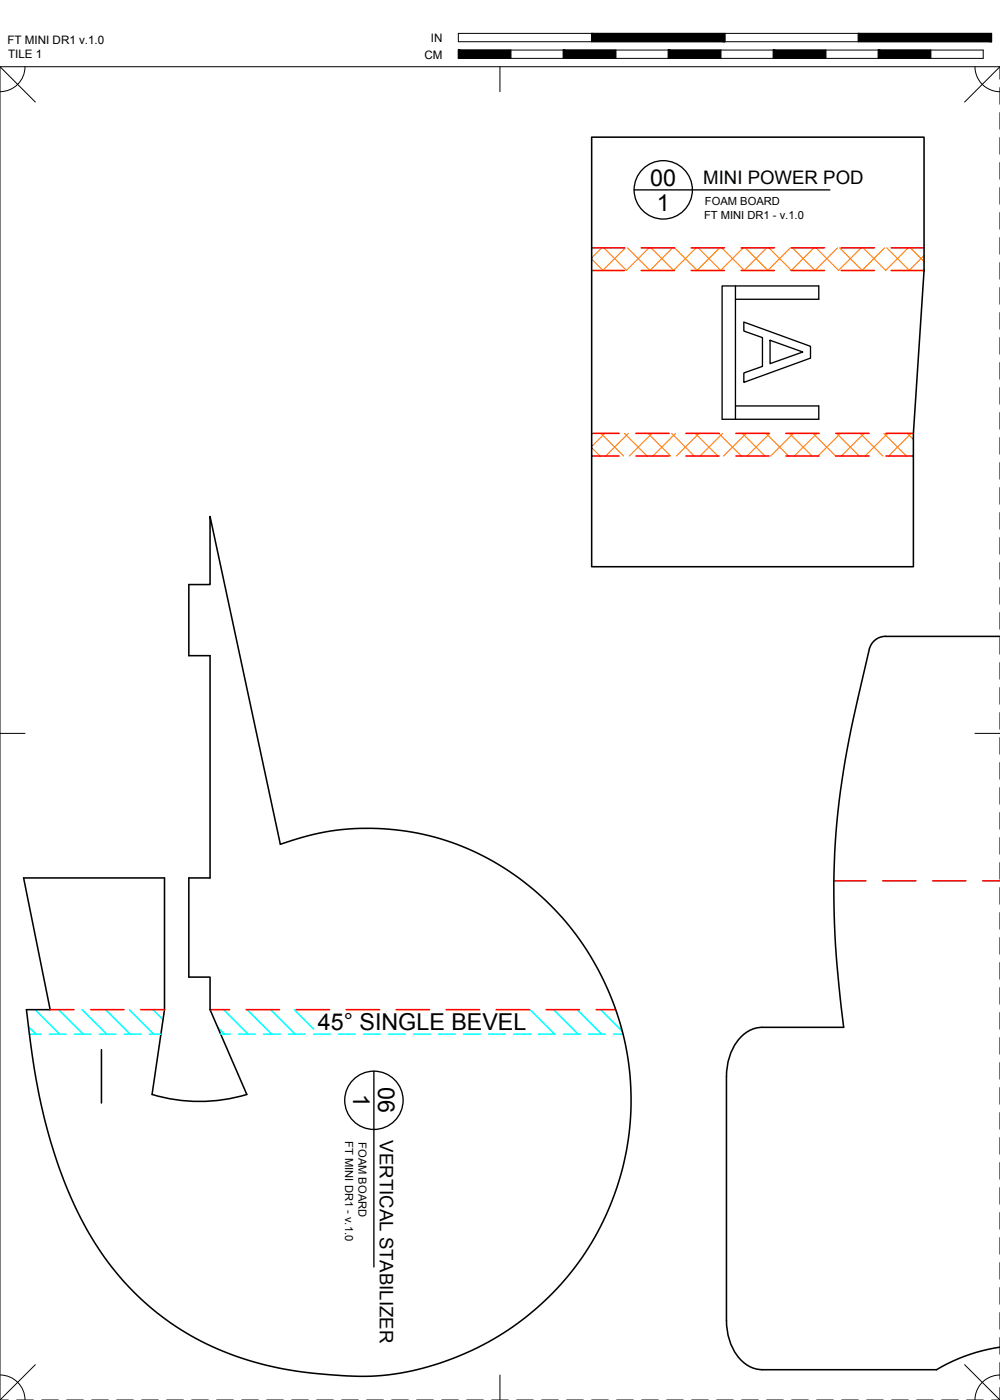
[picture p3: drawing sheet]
<svg xmlns="http://www.w3.org/2000/svg" width="190mm" height="267mm" viewBox="0 0 190 267" stroke-linecap="round" stroke-linejoin="round" font-family="sans-serif">
<!-- layer: 01 CUT -->
<path d="M112.7 26.1h63.3v25.4l-2 31.1v25.4h-61.3zM40 98.4l13.4 62.4a48.4 48.4 0 0 1 52.8 13.1 52.6 52.6 0 0 1 10 55.9 52.6 52.6 0 0 1-46.6 32.4 74.7 74.7 0 0 1-25.2-4 52.7 52.7 0 0 1-30.1-28.3 105.4 105.4 0 0 1-8.7-33.2l-.6-4.4h4.6l-5.1-25.1h26.8v25.1l-2.3 16.2a31.3 31.3 0 0 0 18 0l-7-16.2v-6.2h-4v-18.9h4v-42.3h-4v-13.5h4zM168.7 121.2h21.8M168.7 121.2a3.2 3.2 0 0 0-3.1 2.5l-2.2 9.5a154.9 154.9 0 0 0-3.2 58.6l.5 3.9h-15.5a6.8 6.8 0 0 0-5.9 4.6 12.1 12.1 0 0 0-.9 4.7M19.3 200v10.1M138.4 205.1v46.5a10 10 0 0 0 4.2 8.6l1.7 .6 .9 .1h33.2a33 33 0 0 1 12.1-4.3" fill="none" stroke="#000" stroke-width=".3"/>
<!-- layer: 04 BEVEL -->
<g fill="none" stroke="#0ff" stroke-width=".3">
<path d="M5.4 195.6l1.4 1.4M5.6 197h2.2M6.7 192.3l4.6 4.7M9.4 197h3.2M11.2 192.3l4.6 4.7M14.2 197h3.1M15.7 192.3l4.6 4.7M18.9 197h3.2M20.2 192.3l4.6 4.7M23.7 197h3.2M24.6 192.3l4.7 4.7M28.4 197h2.3"/>
<path d="M29.1 192.3l2 2M41.5 195.7l1.3 1.3M42 197h1.9M42.6 192.3l4.7 4.7M45.4 197h3.2M47.1 192.3l4.7 4.7M50.2 197h3.2M51.6 192.3l4.6 4.7M55 197h3.1M56.1 192.3l3.7 3.7M59.7 197h3.2M64.5 197h3.2"/>
<path d="M69.3 197h3.1M74 197h3.2M78.8 197h3.2M83.5 197h3.2M88.3 197h3.2M93.1 197h3.1M97.8 197h3.2M101.1 192.4l4.5 4.6M101.1 196.9v.1M102.6 197h3.2M105.5 192.3l4.6 4.7M107.4 197h3.1"/>
<path d="M110 192.3l4.6 4.7M112.1 197h3.2M114.4 192.3l4.2 4.2M116.9 197h1.8"/>
</g>
<!-- layer: 02 SCORE -->
<g fill="none" stroke="#f00" stroke-width=".3">
<path d="M112.7 47.2h6.3M112.7 51.5h6.3M122.1 47.2h6.4M122.1 51.5h6.4M131.7 47.2h6.3M131.7 51.5h6.3M141.2 47.2h6.3M141.2 51.5h6.3M150.7 47.2h6.4M150.7 51.5h6.4M160.2 47.2h6.4M160.2 51.5h6.4"/>
<path d="M169.8 47.2h6.2M169.8 51.5h6.2M112.7 86.9h5.3M112.7 82.6h5.3M121.1 86.9h6.4M121.1 82.6h6.4M130.7 86.9h6.3M130.7 82.6h6.3M140.2 86.9h6.3M140.2 82.6h6.3M149.7 86.9h6.4M149.7 82.6h6.4"/>
<path d="M159.2 86.9h6.4M159.2 82.6h6.4M168.8 86.9h5.2M168.8 82.6h5.2M158.9 167.8h6.1M168.1 167.8h6.4M177.7 167.8h6.3M187.2 167.8h3.3M9.6 192.3h4.5M17.3 192.3h6.3M26.8 192.3h4.5M40 192.3h3.7"/>
<path d="M46.9 192.3h6.4M56.4 192.3h6.4M66 192.3h6.3M75.5 192.3h6.3M85 192.3h6.4M94.5 192.3h6.4M104.1 192.3h6.3M113.6 192.3h3.7"/>
</g>
<!-- layer: 06 CAVITY -->
<g fill="none" stroke="#ff7f00" stroke-width=".2">
<path d="M112.7 49.4l2.2 2.1M114.6 47.2l-1.9 1.9M115 47.2l4.4 4.3M119.1 47.2l-4.3 4.3M119.5 47.2l4.3 4.3 4.3-4.3M123.6 47.2l-4.3 4.3M124 47.2l4.3 4.3M128.5 47.2l4.3 4.3M132.6 47.2l-4.3 4.3M133 47.2l4.3 4.3M137.1 47.2l-4.3 4.3M137.5 47.2l4.3 4.3"/>
<path d="M141.6 47.2l-4.3 4.3M142 47.2l4.3 4.3M146.1 47.2l-4.3 4.3M146.5 47.2l4.3 4.3M150.6 47.2l-4.3 4.3M151 47.2l4.2 4.3 4.4-4.3M155.1 47.2l-4.4 4.3M155.4 47.2l4.4 4.3M159.9 47.2l4.4 4.3M164 47.2l-4.3 4.3M164.4 47.2l4.4 4.3M168.5 47.2l-4.3 4.3"/>
<path d="M168.9 47.2l4.3 4.3M173 47.2l-4.3 4.3M173.4 47.2l2.6 2.6M176 48.7l-2.8 2.8M112.7 85.3l1.6 1.6M114.5 82.6l4.3 4.3M115.2 82.6l-2.5 2.5M119 82.6l4.3 4.3M119.7 82.6l-4.3 4.3M123.5 82.6l4.3 4.3M124.2 82.6l-4.3 4.3M128 82.6l4.3 4.3"/>
<path d="M128.7 82.6l-4.3 4.3M132.4 82.6l4.4 4.3M133.2 82.6l-4.3 4.3M136.9 82.6l4.3 4.3M137.7 82.6l-4.4 4.3M141.4 82.6l4.3 4.3M142.2 82.6l-4.4 4.3M145.9 82.6l4.3 4.3M146.6 82.6l-4.3 4.3M150.4 82.6l4.3 4.3M151.1 82.6l-4.3 4.3M154.9 82.6l4.3 4.3"/>
<path d="M155.6 82.6l-4.3 4.3M159.4 82.6l4.3 4.3M160.1 82.6l-4.3 4.3M163.9 82.6l4.3 4.3M164.6 82.6l-4.3 4.3M168.4 82.6l4.3 4.3M169.1 82.6l-4.3 4.3M172.8 82.6l1.2 1.1M173.6 82.6l-4.3 4.3M174 86.6l-.2 .3"/>
</g>
<!-- layer: 23 NOTES -->
<g fill="none" stroke="#000" stroke-width=".25">
<path d="M120.8 36.2h37.3M140.1 57h15.9v-2.5h-18.4v25.4h18.4v-2.6h-15.9M140.1 54.5v25.4M141.7 61.4l12.7 4.6v2.2l-12.7 4.6v-1.8l3.5-1.2v-5.5l-3.5-1.2zM146.7 64.8l6.2 2.3-6.2 2.2zM71.2 204.1v37.3"/>
<circle cx="126.3" cy="36.2" r="5.6"/>
<circle cx="71.2" cy="209.6" r="5.6"/>
</g>
<!-- layer: 22 TILED -->
<g fill="none" stroke="#000" stroke-width=".19">
<path d="M0 12.7l6.7 6.7M4.8 12.7a4.8 4.8 0 0 1-4.8 4.8M87.3 6.4h101.6v1.5h-101.6zM87.3 9.5h100v1.6h-100zM95.2 12.7v4.8M97.3 9.5v1.6M107.3 9.5v1.6M112.7 6.4v1.5M117.3 9.5v1.6M127.3 9.5v1.6M137.3 9.5v1.6M138.1 6.4v1.5"/>
<path d="M147.3 9.5v1.6M157.3 9.5v1.6M163.5 6.4v1.5M167.3 9.5v1.6M177.3 9.5v1.6M185.7 12.7a4.8 4.8 0 0 0 4.8 4.8M190.5 15.1v-2.4h-190.5v254M190.5 12.7l-6.7 6.7M190.5 16.7v3.2M190.5 21.4v3.2M190.5 26.2v3.2M190.5 31v3.1"/>
<path d="M190.5 35.7v3.2M190.5 40.5v3.2M190.5 45.3v3.1M190.5 50v3.2M190.5 54.8v3.2M190.5 59.5v3.2M190.5 64.3v3.2M190.5 69.1v3.1M190.5 73.8v3.2M190.5 78.6v3.2M190.5 83.4v3.1M190.5 88.1v3.2"/>
<path d="M190.5 92.9v3.2M190.5 97.6v3.2M190.5 102.4v3.2M190.5 107.2v3.1M190.5 111.9v3.2M190.5 116.7v3.2M0 139.7h4.8M185.7 139.7h4.8M190.5 121.5v3.1M190.5 126.2v3.2M190.5 131v3.2M190.5 135.7v3.2"/>
<path d="M190.5 140.5v3.2M190.5 145.3v3.1M190.5 150v3.2M190.5 154.8v3.2M190.5 159.6v3.1M190.5 164.3v3.2M190.5 169.1v3.2M190.5 173.8v3.2M190.5 178.6v3.2M190.5 183.4v3.1M190.5 188.1v3.2M190.5 192.9v3.2"/>
<path d="M190.5 197.7v3.1M190.5 202.4v3.2M190.5 207.2v3.2M190.5 211.9v3.2M190.5 216.7v3.2M190.5 221.5v3.1M190.5 226.2v3.2M190.5 231v3.2M190.5 235.8v3.1M6.7 260l-6.7 6.7M183.8 260l6.7 6.7M190.5 240.5v3.2"/>
<path d="M190.5 245.3v3.2M190.5 250v3.2M190.5 254.8v3.2M190.5 259.6v3.1M0 266.7h1.6M0 261.9a4.8 4.8 0 0 1 4.8 4.8M3.2 266.7h3.1M7.9 266.7h3.2M12.7 266.7h3.2M17.5 266.7h3.1M22.2 266.7h3.2M27 266.7h3.2"/>
<path d="M31.7 266.7h3.2M36.5 266.7h3.2M41.3 266.7h3.1M46 266.7h3.2M50.8 266.7h3.2M55.6 266.7h3.1M60.3 266.7h3.2M65.1 266.7h3.2M69.8 266.7h3.2M74.6 266.7h3.2M79.4 266.7h3.1M84.1 266.7h3.2"/>
<path d="M88.9 266.7h3.2M93.7 266.7h3.1M95.2 261.9v4.8M98.4 266.7h3.2M103.2 266.7h3.2M107.9 266.7h3.2M112.7 266.7h3.2M117.5 266.7h3.1M122.2 266.7h3.2M127 266.7h3.2M131.8 266.7h3.1M136.5 266.7h3.2"/>
<path d="M141.3 266.7h3.2M146 266.7h3.2M150.8 266.7h3.2M155.6 266.7h3.1M160.3 266.7h3.2M165.1 266.7h3.2M169.9 266.7h3.1M174.6 266.7h3.2M179.4 266.7h3.2M184.1 266.7h3.2M188.9 266.7h1.6M190.5 261.9a4.8 4.8 0 0 0-4.8 4.8"/>
<path d="M190.5 264.3v2.4"/>
</g>
<g fill="#000" stroke="#000" stroke-width=".19">
<path d="M87.3 9.5l10 1.6v-1.6zM87.3 9.5l10 1.6h-10z"/>
<path d="M107.3 9.5l10 1.6v-1.6zM107.3 9.5l10 1.6h-10z"/>
<path d="M127.3 9.5l10 1.6v-1.6zM127.3 9.5l10 1.6h-10z"/>
<path d="M112.7 6.4l25.4 1.5v-1.5zM112.7 6.4l25.4 1.5h-25.4z"/>
<path d="M147.3 9.5l10 1.6v-1.6zM147.3 9.5l10 1.6h-10z"/>
<path d="M167.3 9.5l10 1.6v-1.6zM167.3 9.5l10 1.6h-10z"/>
<path d="M163.5 6.4l25.4 1.5v-1.5zM163.5 6.4l25.4 1.5h-25.4z"/>
</g>
<g font-size="4.4">
<text x="123.9" y="35.4">00</text>
<text x="125.1" y="40.1">1</text>
<text x="60.5" y="196.3">45° SINGLE BEVEL</text>
<text x="67.3" y="208.4" transform="rotate(90 67.3 208.4)">1</text>
<text x="72" y="207.1" transform="rotate(90 72 207.1)">06</text>
</g>
<g font-size="3.5">
<text x="134" y="35.1">MINI POWER POD</text>
<text x="72.3" y="217.2" transform="rotate(90 72.3 217.2)">VERTICAL STABILIZER</text>
</g>
<g font-size="2.2">
<text x="1.4" y="8.5">FT MINI DR1 v.1.0</text>
<text x="1.5" y="11.1">TILE 1</text>
<text x="80.8" y="11.1">CM</text>
<text x="82.1" y="8">IN</text>
</g>
<g font-size="2.1">
<text x="134.1" y="41.6">FT MINI DR1 - v.1.0</text>
<text x="134.3" y="39.1">FOAM BOARD</text>
<text x="65.8" y="217.4" transform="rotate(90 65.8 217.4)">FT MINI DR1 - v.1.0</text>
<text x="68.3" y="217.6" transform="rotate(90 68.3 217.6)">FOAM BOARD</text>
</g>
</svg>
